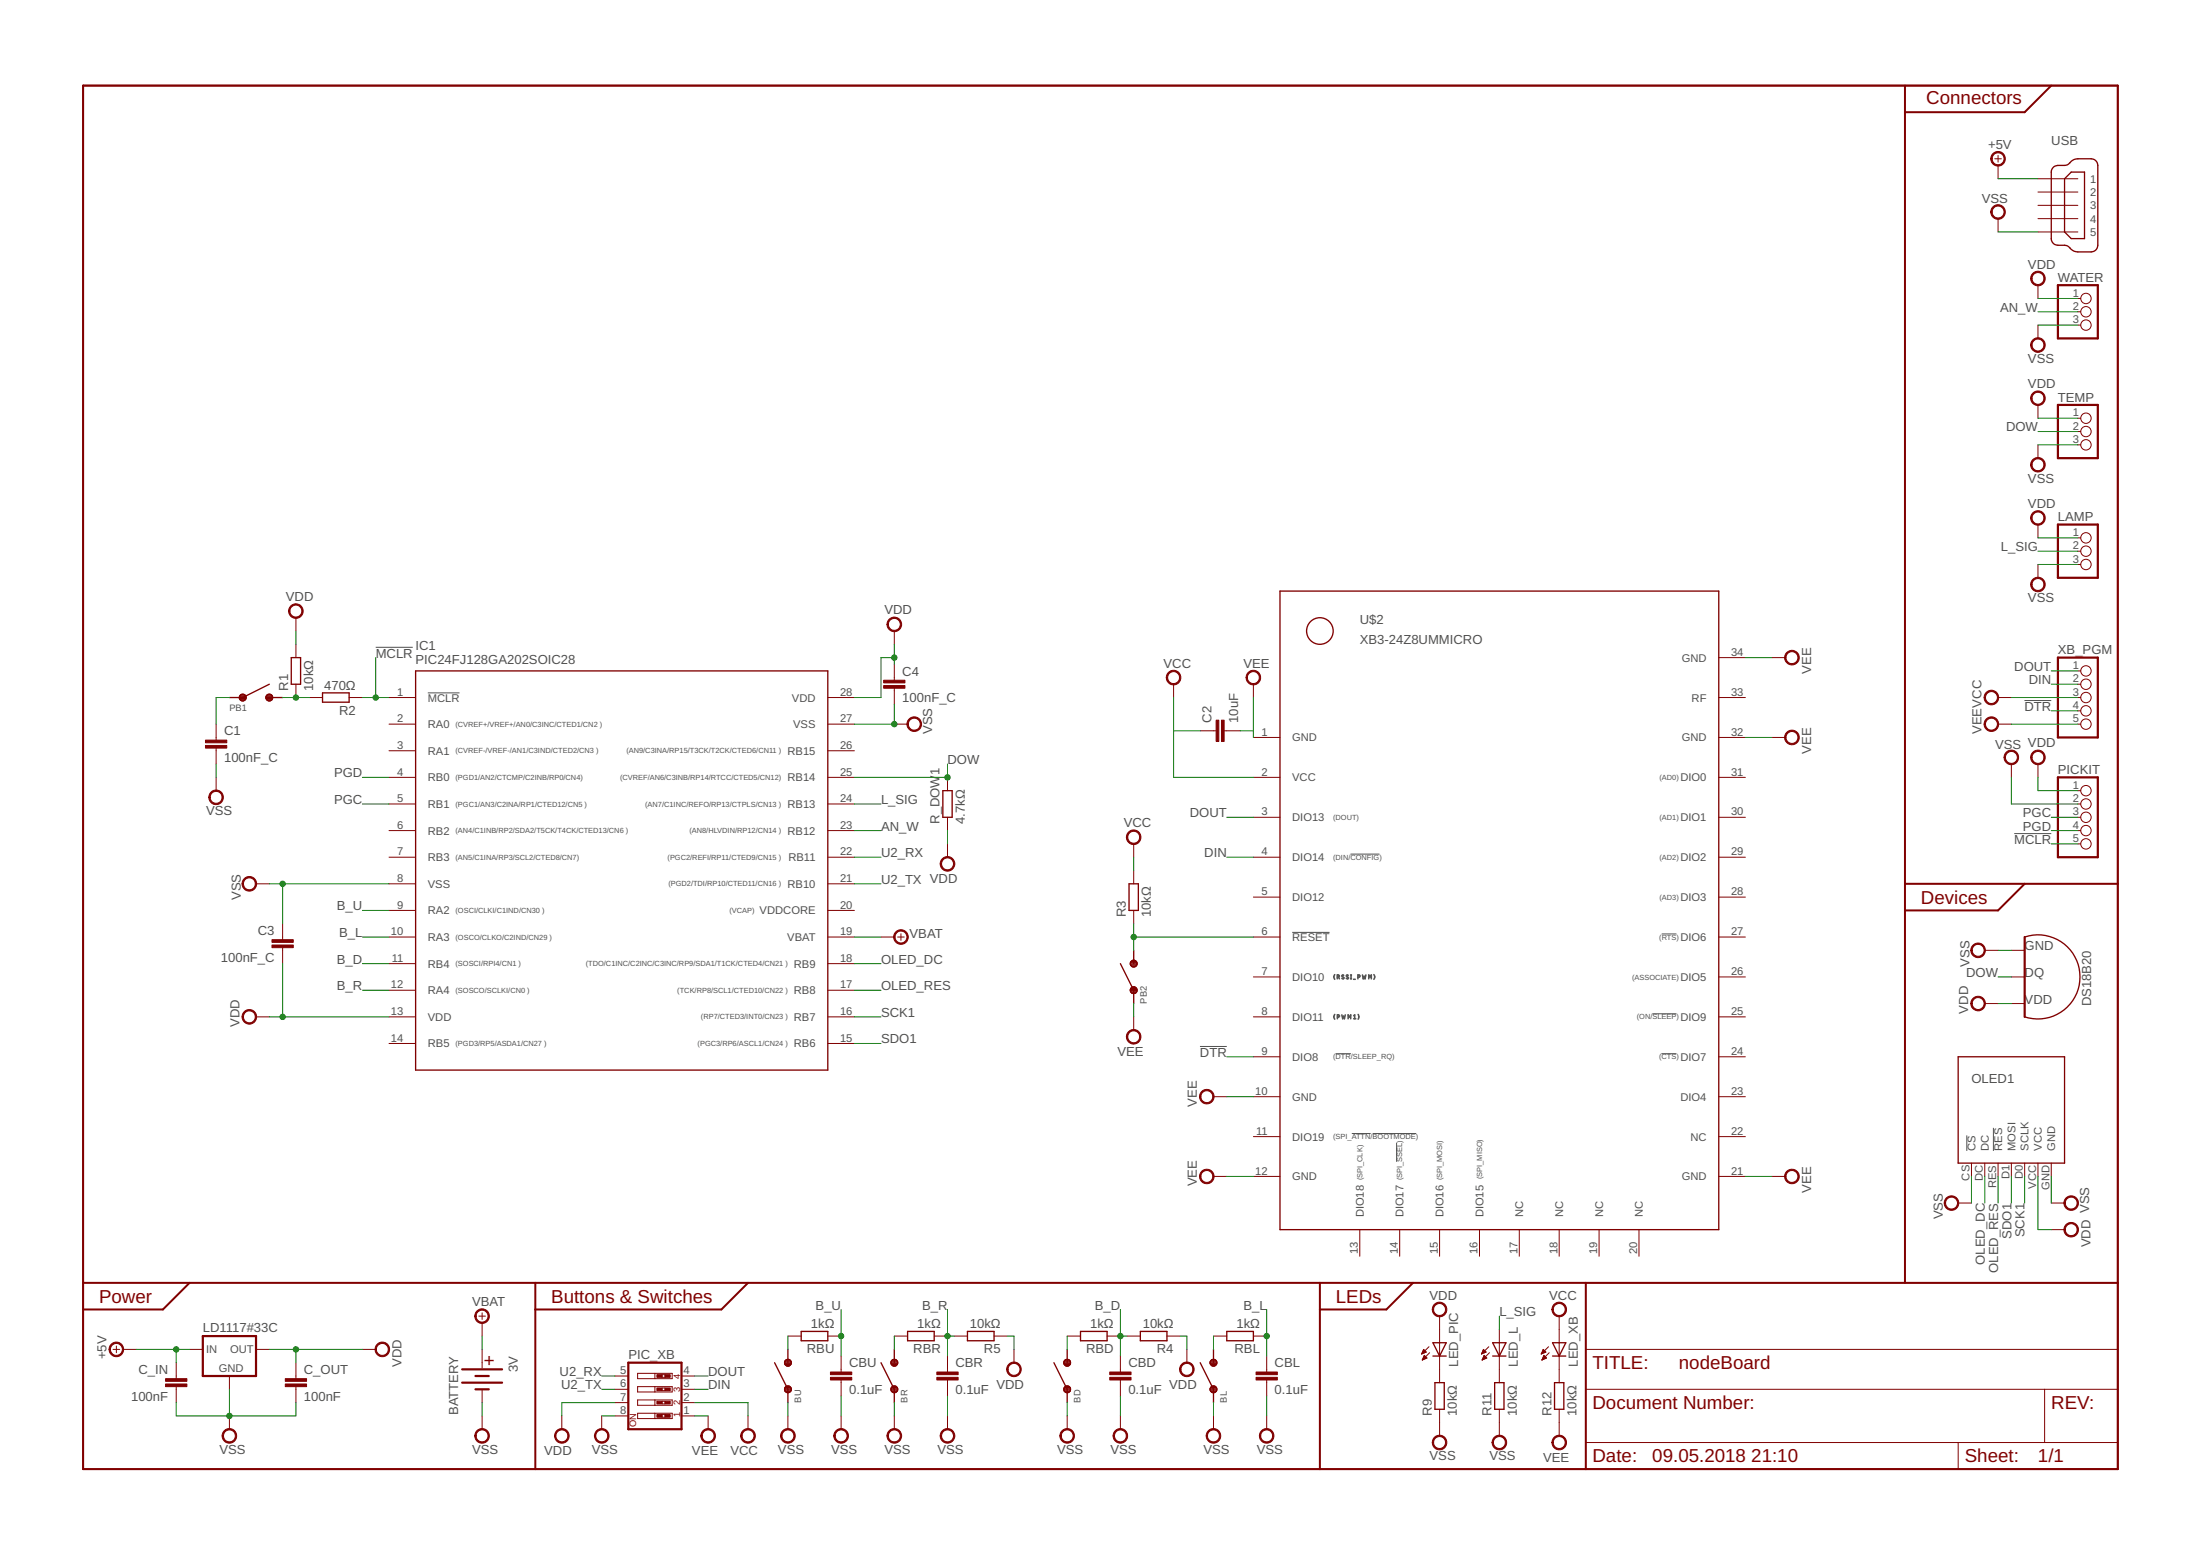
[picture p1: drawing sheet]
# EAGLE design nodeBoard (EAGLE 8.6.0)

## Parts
3V  BATTERY  [20MM_CELLHOLDER]
BD  PUSHBUTTON_4LEG_SMD  [TACTILE_SWITCH_SMD_6.2MM_BROWN]
BL  PUSHBUTTON_4LEG_SMD  [TACTILE_SWITCH_SMD_6.2MM_BROWN]
BR  PUSHBUTTON_4LEG_SMD  [TACTILE_SWITCH_SMD_6.2MM_BROWN]
BU  PUSHBUTTON_4LEG_SMD  [TACTILE_SWITCH_SMD_6.2MM_BROWN]
C1  100nF_C  C-EUC0805  [C0805]
C2  10uF  C-EUC0805  [C0805]
C3  100nF_C  C-EUC0805  [C0805]
C4  100nF_C  C-EUC0805  [C0805]
C_IN  100nF  C-EUC0805  [C0805]
C_OUT  100nF  C-EUC0805  [C0805]
CBD  0.1uF  C-EUC0805  [C0805]
CBL  0.1uF  C-EUC0805  [C0805]
CBR  0.1uF  C-EUC0805  [C0805]
CBU  0.1uF  C-EUC0805  [C0805]
IC1  PIC24FJ128GA202SOIC28  [SOIC28L]
LAMP  PINHD-1X3  [1X03]
LED_L  LEDCHIPLED_0805  [CHIPLED_0805]
LED_PIC  LEDCHIPLED_0805  [CHIPLED_0805]
LED_XB  LEDCHIPLED_0805  [CHIPLED_0805]
OLED1  OLED_7PIN_SPI  [OLED_7PIN]
PB1  PUSHBUTTON_2LEG  [PUSHBUTTON_6X3.5MM]
PB2  PUSHBUTTON_2LEG  [PUSHBUTTON_6X3.5MM]
PIC_XB  SW_DIP-4  [EDG-04]
PICKIT  PINHD-1X5  [1X05]
R1  10kΩ  R-EU_R0805  [R0805]
R2  470Ω  R-EU_R0805  [R0805]
R3  10kΩ  R-EU_R0805  [R0805]
R4  10kΩ  R-EU_R0805  [R0805]
R5  10kΩ  R-EU_R0805  [R0805]
R9  10kΩ  R-EU_R0805  [R0805]
R11  10kΩ  R-EU_R0805  [R0805]
R12  10kΩ  R-EU_R0805  [R0805]
R_DOW1  4.7kΩ  R-EU_R0805  [R0805]
RBD  1kΩ  R-EU_R0805  [R0805]
RBL  1kΩ  R-EU_R0805  [R0805]
RBR  1kΩ  R-EU_R0805  [R0805]
RBU  1kΩ  R-EU_R0805  [R0805]
TEMP  PINHD-1X3  [1X03]
U$1  LD1117#33C  [DPACK]
U$2  XB3-24Z8UMMICRO  [XBEE3_MICRO]
U$7  DS18B20  [TO92]
USB  MINI-USB-32005-201  [32005-201]
WATER  PINHD-1X3  [1X03]
XB_PGM  PINHD-1X5  [1X05]

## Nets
!DTR: U$2.9(DIO8) XB_PGM.4
!MCLR: IC1.1(!MCLR) PICKIT.5 R2.1
+5V: C_IN.1 U$1.3(IN) USB.1
AN_W: IC1.23(RB12) WATER.2
B_D: CBD.1 IC1.11(RB4) R4.2 RBD.1
B_L: CBL.1 IC1.10(RA3) RBL.1
B_R: CBR.1 IC1.12(RA4) R5.2 RBR.1
B_U: CBU.1 IC1.9(RA2) RBU.1
DIN: PIC_XB.3 U$2.4(DIO14) XB_PGM.2
DOUT: PIC_XB.4 U$2.3(DIO13) XB_PGM.1
DOW: IC1.25(RB14) R_DOW1.2 TEMP.2 U$7.2(DQ)
L_SIG: IC1.24(RB13) LAMP.2 LED_L.A
N$1: C1.1 PB1.P$1
N$2: PB2.P$2 R3.1 U$2.6(!RESET)
N$3: PB1.P$2 R1.1 R2.2
N$4: BU.B1 BU.B2 RBU.2
N$6: BL.B1 BL.B2 RBL.2
N$7: BR.B1 BR.B2 RBR.2
N$8: BD.B1 BD.B2 RBD.2
N$9: LED_L.C R11.2
N$10: LED_XB.C R12.2
N$11: LED_PIC.C R9.2
OLED_DC: IC1.18(RB9) OLED1.DC
OLED_RES: IC1.17(RB8) OLED1.RES(!RES)
PGC: IC1.5(RB1) PICKIT.3
PGD: IC1.4(RB0) PICKIT.4
SCK1: IC1.16(RB7) OLED1.D0(SCLK)
SDO1: IC1.15(RB6) OLED1.D1(MOSI)
U2_RX: IC1.22(RB11) PIC_XB.5
U2_TX: IC1.21(RB10) PIC_XB.6
VBAT: 3V.+@1(+) 3V.+@2(+) IC1.19(VBAT)
VCC: C2.1 LED_XB.A PIC_XB.2 R3.2 U$2.2(VCC) XB_PGM.3
VDD: C3.2 C4.1 C_OUT.1 IC1.13(VDD) IC1.28(VDD) LAMP.1 LED_PIC.A OLED1.VCC PIC_XB.7 PICKIT.1 R1.2 R4.1 R5.1 R_DOW1.1 TEMP.1 U$1.2(OUT) U$7.3(VDD) WATER.1
VEE: C2.2 PB2.P$1 PIC_XB.1 R12.1 U$2.1(GND) U$2.10(GND) U$2.12(GND) U$2.21(GND) U$2.32(GND) U$2.34(GND) XB_PGM.5
VSS: 3V.- BD.A1 BD.A2 BL.A1 BL.A2 BR.A1 BR.A2 BU.A1 BU.A2 C1.2 C3.1 C4.2 C_IN.2 C_OUT.2 CBD.2 CBL.2 CBR.2 CBU.2 IC1.8(VSS) IC1.27(VSS) LAMP.3 OLED1.CS(!CS) OLED1.GND PIC_XB.8 PICKIT.2 R9.1 R11.1 TEMP.3 U$1.1(GND) U$7.1(GND) USB.5 WATER.3
Unconnected: IC1.2(RA0) IC1.3(RA1) IC1.6(RB2) IC1.7(RB3) IC1.14(RB5) IC1.26(RB15) U$2.5(DIO12) U$2.7(DIO10) U$2.8(DIO11) U$2.11(DIO19) U$2.13(DIO18) U$2.14(DIO17) U$2.15(DIO16) U$2.16(DIO15) U$2.17(NC) U$2.18(NC) U$2.19(NC) U$2.20(NC) U$2.22(NC) U$2.23(DIO4) U$2.24(DIO7) U$2.25(DIO9) U$2.26(DIO5) U$2.27(DIO6) U$2.28(DIO3) U$2.29(DIO2) U$2.30(DIO1) U$2.31(DIO0) U$2.33(RF) USB.2 USB.3 USB.4

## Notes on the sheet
- Connectors
- Devices
- Power | Buttons & Switches | LEDs

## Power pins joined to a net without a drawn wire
VDDCORE: IC1.20(VDDCORE)
